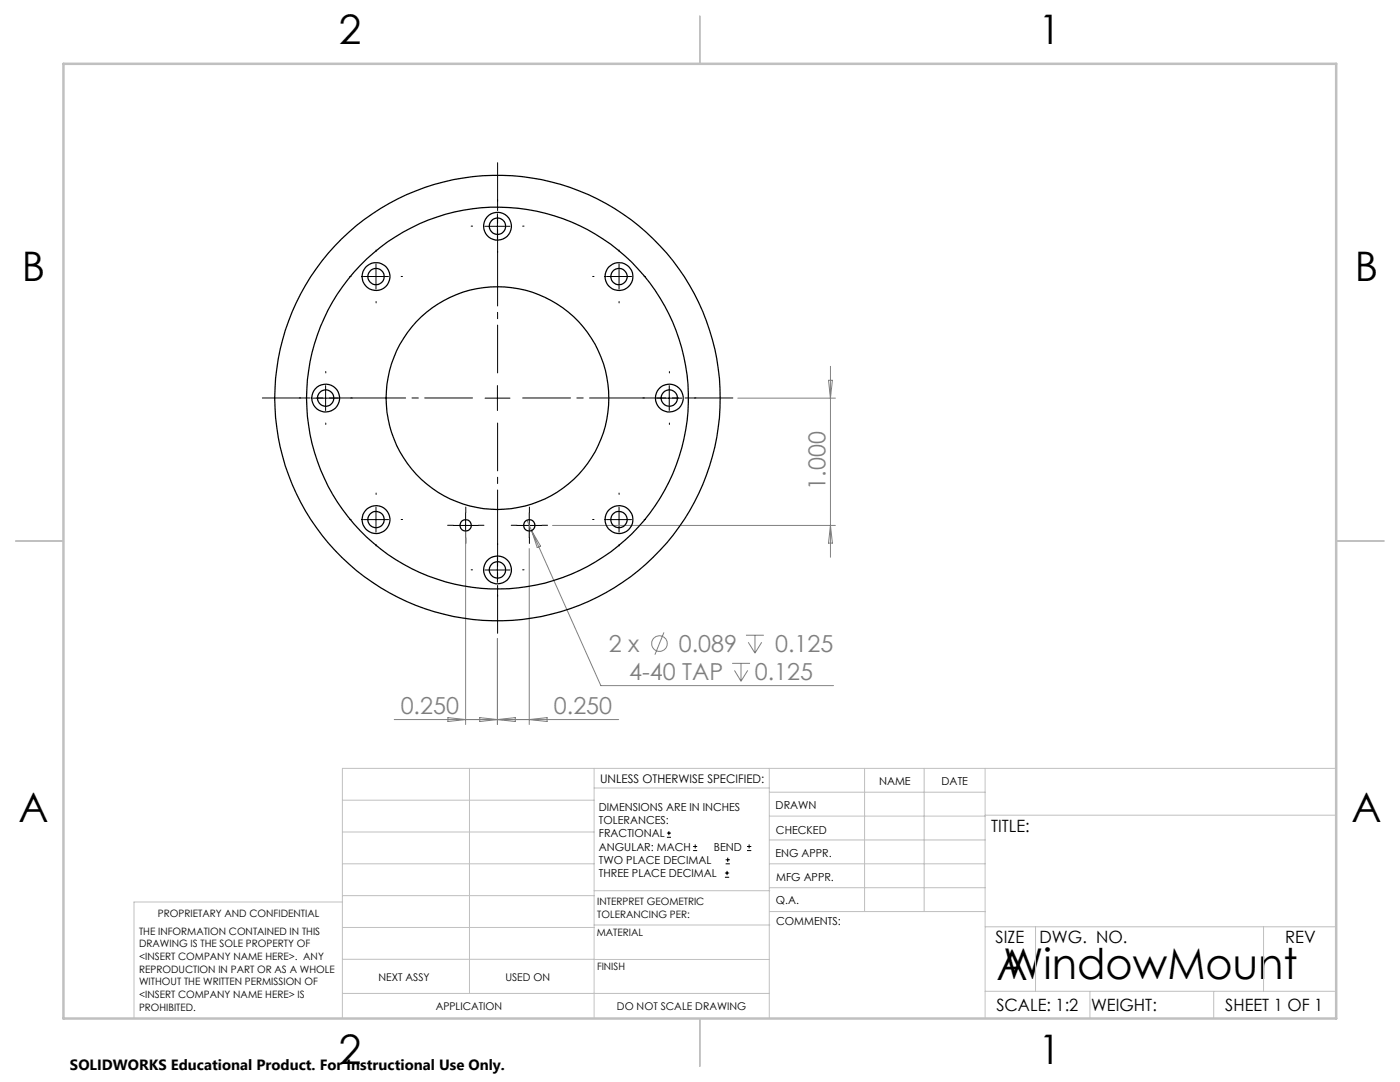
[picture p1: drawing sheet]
<svg xmlns="http://www.w3.org/2000/svg" width="279mm" height="216mm" viewBox="0 0 279 216" stroke-linecap="round" stroke-linejoin="round" font-family="sans-serif">
<g fill="none" stroke="#808080" stroke-width=".2">
<path d="M147.2 79.4h19.5M165.3 75.9h.8l-.4 3.5zM165.7 73.1v38.1M92.9 105.8v38.8M105.2 103.8l.9 2.1M105.6 109.5v35.1M106.1 105.9l13.8 30.9h46.4M106.1 105.9l1.8 3.1-.7 .3zM110.3 104.8h56.4M165.7 104.8l.4 3.6h-.8zM99.3 127.4v17.2M132.5 126.2l-1.8 4.4"/>
<path d="M146.1 132.4h3.6M146.6 133.8l1.3 2.1M147.9 132.4v3.5M148.9 126.8h3.5M149.2 133.8l-1.3 2.1M149.3 128.2l1.4 2.1M150.7 126.8v3.5M152 128.2l-1.3 2.1M78.7 143.6h44.8M89.4 143.2l3.5 .4-3.5 .4zM95.7 143.2v.8l7.1-.8v.8zM105.6 143.6l3.6-.4v.8z"/>
<circle cx="131.6" cy="128.4" r="1.56"/>
</g>
<g fill="none" stroke="#000" stroke-width=".2">
<path d="M72.5 55.2h5M75 52.7v5M96.8 45.2h5M99.3 42.7v4.9M121 55.2h5M123.5 52.7v5M62.5 79.4h5M65 76.9v5M96.8 79.4h5M99.3 76.9v5M131.1 79.4h5M133.6 76.9v5"/>
<path d="M72.5 103.7h5M75 101.2v5M90.5 104.8h4.9M92.9 102.3v5M96.8 113.7h5M99.3 111.2v5M103.2 104.8h4.9M105.6 102.3v5M121 103.7h5M123.5 101.2v5M133.1 167.1h.8M133.1 166.2h.8"/>
<path d="M133.5 165.8v.9M138.3 169.7h.8M138.3 168.9h.8M138.7 168.5v.8M144.7 175h.8M144.7 174.2h.8M144.8 172.4h.9M144.8 171.6h.9M145.1 173.8v.8M145.2 171.1v.9M149.1 169.7h.8M149.1 168.9h.8"/>
<path d="M149.5 168.5v.8"/>
</g>
<path d="M94.3 79.4h-41.9M99.3 74.4v-41.9M104.3 79.4h42M99.3 84.4v42" fill="none" stroke="#000" stroke-width=".2" stroke-dasharray="15.2 1.3 1.3 1.3" stroke-dashoffset="5.7"/>
<g fill="none" stroke="#000" stroke-width=".2" stroke-dasharray="15.2 1.3 1.3 1.3">
<path d="M70.1 55.2h-.3M75.1 50.2v-.3M80.1 55.2h.2M94.3 45.1h-.3M99.3 40.1v-.3M99.3 50.1v.3M104.3 45.1h.3M118.6 55.2h-.3M123.6 50.2v-.3M128.6 55.2h.2M60 79.4h-.3M65 74.4v-.3"/>
<path d="M70 79.4h.3M75.1 60.2v.2M123.6 60.2v.2M128.6 79.4h-.3M133.6 74.4v-.3M138.6 79.4h.3M65 84.4v.3M75.1 98.7v-.3M123.6 98.7v-.3M133.6 84.4v.3M70.1 103.7h-.3M75.1 108.7v.2"/>
<path d="M80.1 103.7h.2M90.5 104.8h-1.2M93 102.3v-1.1M93 107.3v1.1M94.3 113.7h-.3M95.5 104.8h1.1M99.3 108.7v-.3M99.3 118.7v.3M103.2 104.8h-1.2M104.3 113.7h.3M105.7 102.3v-1.1M105.7 107.3v1.1"/>
<path d="M108.2 104.8h1.1M118.6 103.7h-.3M123.6 108.7v.2M128.6 103.7h.2"/>
</g>
<g fill="none" stroke="#c0c0c0" stroke-width=".2">
<path d="M68.3 159.7h50.3M93.7 153.3v44.9M118.6 153.3v49.9M118.6 157.2h34.9M153.5 153.3v49.9M153.5 158.1h43.1M172.5 153.3v28.6M184.4 153.3v28.6M196.6 153.3v49.9M266.7 153.3h-198.4v49.9M68.3 178.7h50.3M68.3 172.4h50.3"/>
<path d="M68.3 166h50.3M68.3 180h-41.6v23.2M118.6 177.7h35M153.5 167.6h43.1M153.5 162.8h43.1M153.5 172.4h43.1M153.5 177.1h43.1M196.6 162.7h70.1M68.3 198.2h85.2M68.3 191.4l85.2 .1M68.3 185.1h50.3M118.6 184.6h35"/>
<path d="M153.6 181.9h43M196.6 197.8h70.1M196.6 184.9h70.1M206.7 184.9v12.9M217.5 197.8v5.4M242.2 197.8v5.4M252.2 184.9v12.9"/>
</g>
<path d="M139.7 3.2v9.5M3.1 107.9h9.6M266.7 107.9h9.5M139.7 203.2v9.6" fill="none" stroke="#c0c0c0" stroke-width=".25"/>
<path d="M12.7 12.7h254v190.5h-254z" fill="none" stroke="#c0c0c0" stroke-width=".5"/>
<g fill="none" stroke="#000" stroke-width=".25">
<circle cx="75" cy="55.2" r="2.78"/>
<circle cx="75" cy="55.2" r="1.63"/>
<circle cx="99.3" cy="45.2" r="1.64"/>
<circle cx="99.3" cy="45.1" r="2.77"/>
<circle cx="123.5" cy="55.2" r="1.64"/>
<circle cx="123.5" cy="55.2" r="2.78"/>
<circle cx="65" cy="79.4" r="1.64"/>
<circle cx="65" cy="79.4" r="2.77"/>
<circle cx="99.3" cy="79.4" r="38.1"/>
<circle cx="99.3" cy="79.4" r="22.2"/>
<circle cx="99.3" cy="79.4" r="44.5"/>
<circle cx="133.6" cy="79.4" r="1.64"/>
<circle cx="133.6" cy="79.4" r="2.77"/>
<circle cx="75" cy="103.7" r="2.78"/>
<circle cx="75" cy="103.7" r="1.63"/>
<circle cx="92.9" cy="104.8" r="1.14"/>
<circle cx="99.3" cy="113.7" r="1.64"/>
<circle cx="99.3" cy="113.7" r="2.77"/>
<circle cx="105.6" cy="104.8" r="1.14"/>
<circle cx="123.5" cy="103.7" r="1.64"/>
<circle cx="123.5" cy="103.7" r="2.78"/>
</g>
<g font-size="8.5">
<text x="198.9" y="195.5">A</text>
<text x="200.3" y="195.4">WindowMount</text>
</g>
<g font-size="8.1">
<text x="67.6" y="8.9">2</text>
<text x="207.3" y="8.9">1</text>
<text x="4.4" y="56.2">B</text>
<text x="270.4" y="56.2">B</text>
<text x="3.7" y="164.1">A</text>
<text x="269.7" y="164.1">A</text>
<text x="67.6" y="212.4">2</text>
<text x="207.3" y="212.4">1</text>
</g>
<g font-size="4.7" fill="#808080">
<text x="164.7" y="97.7" transform="rotate(-90 164.7 97.7)">1.000</text>
<text x="121.5" y="130.1">2 x</text>
<text x="135.5" y="130.1">0.089</text>
<text x="154.7" y="130.1">0.125</text>
<text x="125.6" y="135.7">4-40 TAP</text>
<text x="150.7" y="135.7">0.125</text>
<text x="80" y="142.5">0.250</text>
<text x="110.5" y="142.5">0.250</text>
</g>
<g font-size="3.4">
<text x="197.8" y="166">TITLE:</text>
<text x="198.7" y="188.1">SIZE</text>
<text x="207.5" y="188.1">DWG. NO.</text>
<text x="256.5" y="188.2">REV</text>
<text x="198.8" y="201.7">SCALE: 1:2</text>
<text x="217.7" y="201.8">WEIGHT:</text>
<text x="244.5" y="201.7">SHEET 1 OF 1</text>
</g>
<text font-size="3" x="14" y="213.5">SOLIDWORKS Educational Product. For Instructional Use Only.</text>
<text font-size="2.4" x="119.8" y="156.2">UNLESS OTHERWISE SPECIFIED:</text>
<g font-size="2.2">
<text x="119.5" y="161.8">DIMENSIONS ARE IN INCHES</text>
<text x="154.8" y="161.4">DRAWN</text>
<text x="175.4" y="156.6">NAME</text>
<text x="187.9" y="156.7">DATE</text>
<text x="119.5" y="164.4">TOLERANCES:</text>
<text x="119.5" y="167.1">FRACTIONAL</text>
<text x="154.9" y="166.3">CHECKED</text>
<text x="119.5" y="169.7">ANGULAR: MACH</text>
<text x="119.5" y="172.4">TWO PLACE DECIMAL</text>
<text x="142.5" y="169.7">BEND</text>
<text x="154.8" y="171">ENG APPR.</text>
<text x="119.5" y="175">THREE PLACE DECIMAL</text>
<text x="154.9" y="175.7">MFG APPR.</text>
<text x="154.9" y="180.4">Q.A.</text>
<text x="154.9" y="184.6">COMMENTS:</text>
</g>
<g font-size="2.1">
<text x="75.5" y="195.7">NEXT ASSY</text>
<text x="100.9" y="195.7">USED ON</text>
<text x="86.9" y="201.5">APPLICATION</text>
<text x="123.1" y="201.6">DO NOT SCALE DRAWING</text>
</g>
<g font-size="2">
<text x="31.5" y="182.9">PROPRIETARY AND CONFIDENTIAL</text>
<text x="119.2" y="180.6">INTERPRET GEOMETRIC</text>
<text x="119.2" y="183.1">TOLERANCING PER:</text>
<text x="27.8" y="186.5">THE INFORMATION CONTAINED IN THIS</text>
<text x="27.8" y="189">DRAWING IS THE SOLE PROPERTY OF</text>
<text x="27.8" y="191.6">&lt;INSERT COMPANY NAME HERE&gt;. ANY</text>
<text x="119.1" y="186.7">MATERIAL</text>
<text x="27.8" y="194.1">REPRODUCTION IN PART OR AS A WHOLE</text>
<text x="27.8" y="196.6">WITHOUT THE WRITTEN PERMISSION OF</text>
<text x="119.1" y="193.5">FINISH</text>
<text x="27.8" y="199.1">&lt;INSERT COMPANY NAME HERE&gt; IS</text>
<text x="27.8" y="201.7">PROHIBITED.</text>
</g>
</svg>
